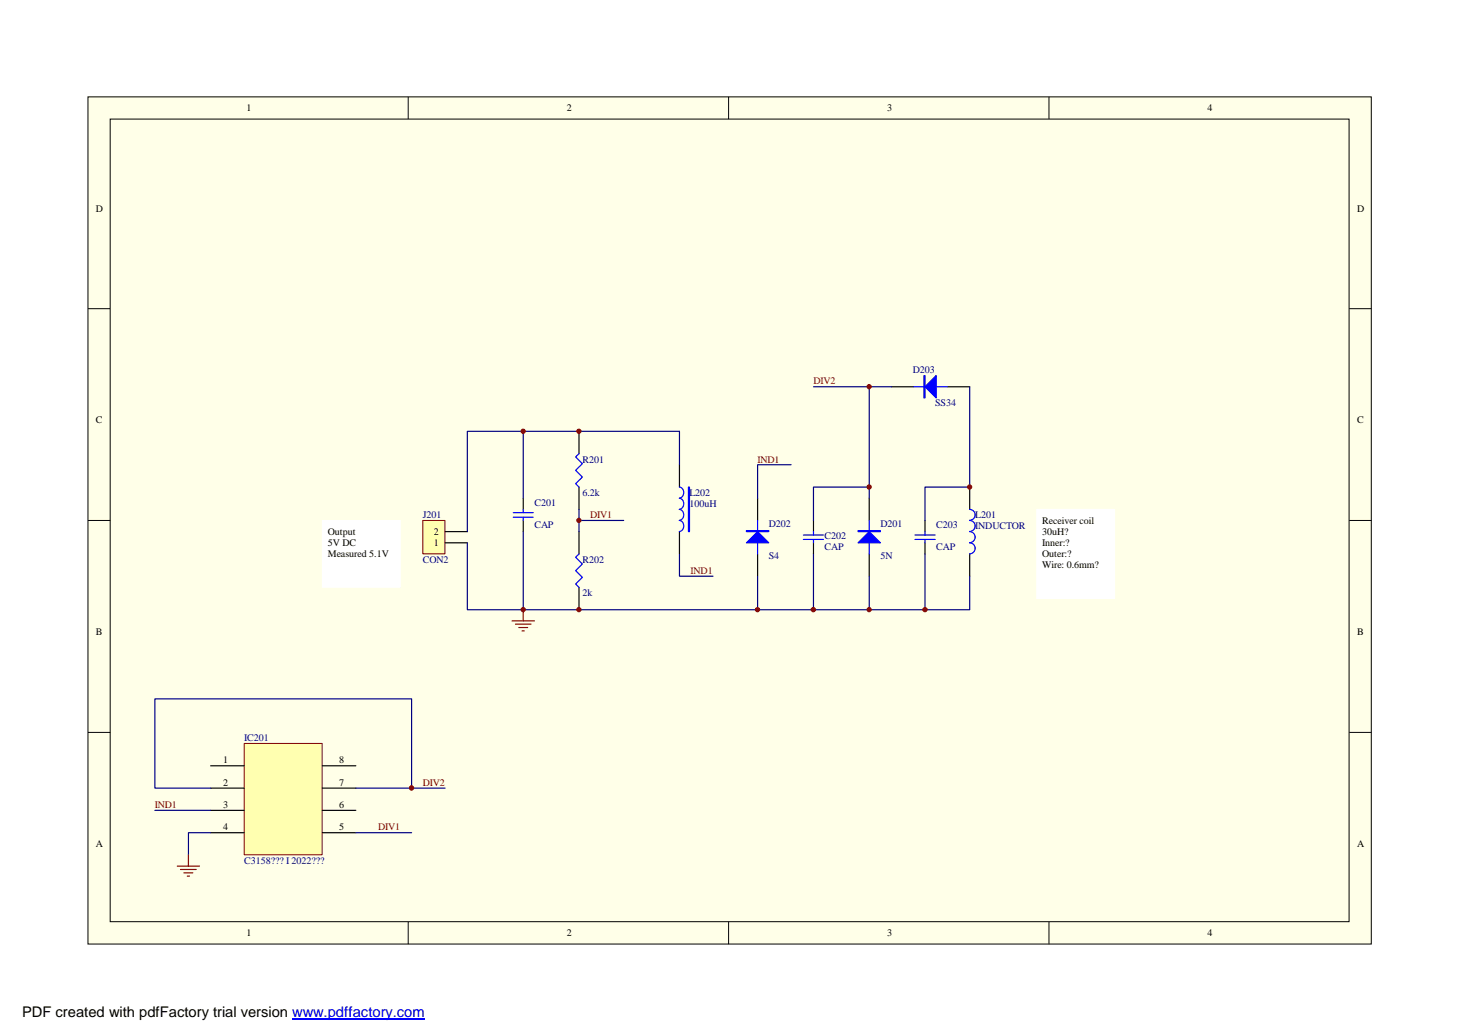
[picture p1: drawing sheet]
<svg xmlns="http://www.w3.org/2000/svg" width="420mm" height="297mm" viewBox="0 0 420 297" stroke-linecap="round" stroke-linejoin="round" font-family="sans-serif">
<path d="M25.3 27.9h369.3v243.8h-369.3z" fill="#ffffe8"/>
<g fill="none" stroke="#000" stroke-width=".29">
<path d="M25.3 27.9h369.3v243.8h-369.3zM31.7 34.3h356.5v231h-356.5zM117.5 27.9v6.4M209.7 27.9v6.4M301.9 27.9v6.4M25.3 88.8h6.4M388.3 88.8h6.4M25.3 149.8h6.4M388.3 149.8h6.4M25.3 210.8h6.4M388.3 210.8h6.4M117.5 265.3v6.5"/>
<path d="M209.7 265.3v6.5M301.9 265.3v6.5"/>
</g>
<g fill="none" stroke="#000" stroke-width=".34">
<path d="M256.6 111.3h6.4M272.6 111.3h6.5M166.6 124.1v6.5M195.5 133.8v6.4M150.6 143.4v3.2M150.6 149.8v3.2M166.6 140.2v6.4M166.6 153v6.5M195.5 153v6.5M218 143.4v6.4M218 159.5v6.3M234.1 149.8v3.2"/>
<path d="M234.1 156.2v3.3M250.1 143.4v6.4M250.1 159.5v6.3M266.2 149.8v3.2M266.2 156.2v3.3M279.1 140.2v6.4M279.1 159.5v6.3M166.6 169.1v6.4"/>
</g>
<g fill="none" stroke="#00f" stroke-width=".34">
<path d="M263 111.3h9.6M166.6 130.6l-.9 .9 1.9 2-1.9 1.9 1.9 1.9-1.9 1.9 .9 1M147.7 148.9h5.8M147.7 147.6h5.8M150.6 146.6v1M150.6 148.9v.9M166.6 159.5l-.9 .9 1.9 1.9-1.9 1.9 1.9 2-1.9 1.9 .9 1M195.5 140.2a1.63 1.63 0 0 1 1.3 1.6 1.63 1.63 0 0 1-1.3 1.6 1.65 1.65 0 0 1 1.3 1.6 1.65 1.65 0 0 1-1.3 1.6M195.5 146.6a1.6 1.6 0 0 1 1.3 1.6 1.6 1.6 0 0 1-1.3 1.6 1.65 1.65 0 0 1 1.3 1.6 1.65 1.65 0 0 1-1.3 1.6M218 149.8v9.7M231.2 155.3h5.8M231.2 154h5.8"/>
<path d="M234.1 153v1M234.1 155.3v.9M250.1 149.8v9.7M263.3 155.3h5.8M263.3 154h5.8M266.2 153v1M266.2 155.3v.9M279 146.6a1.57 1.57 0 0 1 1.6 1.6 1.57 1.57 0 0 1-1.6 1.6 1.61 1.61 0 0 1 1.6 1.6 1.61 1.61 0 0 1-1.6 1.6M279 153a1.59 1.59 0 0 1 1.6 1.6 1.59 1.59 0 0 1-1.6 1.6M279 156.2a1.59 1.59 0 0 1 1.6 1.6 1.59 1.59 0 0 1-1.6 1.6"/>
</g>
<g fill="#00f" stroke="#00f" stroke-width=".34">
<path d="M198.1 140.2h.3v12.8h-.3z" fill-rule="evenodd"/>
<path d="M246.9 152.7h6.5v.3h-6.5z" fill-rule="evenodd"/>
<path d="M246.9 156.2l3.2-3.2 3.3 3.2z" fill-rule="evenodd"/>
<path d="M214.8 152.7h6.4v.3h-6.4z" fill-rule="evenodd"/>
<path d="M214.8 156.2l3.2-3.2 3.2 3.2z" fill-rule="evenodd"/>
<path d="M265.9 108.1h.3v6.4h-.3z" fill-rule="evenodd"/>
<path d="M266.2 111.3l3.2-3.2v6.4z" fill-rule="evenodd"/>
</g>
<path d="M121.7 149.8h6.4v9.6h-6.4z" fill="#ffffb0"/>
<path d="M121.7 149.8h6.4v9.6h-6.4z" fill="none" stroke="#800000" stroke-width=".29"/>
<path d="M128.1 156.2h6.4M128.1 153h6.4" fill="none" stroke="#000" stroke-width=".34"/>
<path d="M70.3 214h22.4v32h-22.4z" fill="#ffffb0"/>
<path d="M70.3 214h22.4v32h-22.4z" fill="none" stroke="#800000" stroke-width=".29"/>
<path d="M60.6 220.4h9.7M60.6 226.9h9.7M60.6 233.2h9.7M60.6 239.7h9.7M92.8 220.4h9.6M92.8 226.9h9.6M92.8 233.2h9.6M92.8 239.7h9.6" fill="none" stroke="#000" stroke-width=".34"/>
<path d="M147.4 178.7h6.4M148.3 179.6h4.5M150.6 175.5v3.2M149.3 180.6h2.5M150.2 181.6h.7M51 249.3h6.4M51.9 250.3h4.6M52.9 251.2h2.6M53.9 252.2h.6M54.2 246.1v3.2" fill="none" stroke="#800000" stroke-width=".34"/>
<g fill="none" stroke="#000080" stroke-width=".34">
<path d="M234.1 111.3h16M256.6 111.3h-6.5v28.9M279.1 111.3v28.9h-12.9v9.6M150.6 124.1v19.3M195.5 133.8v-9.7h-61v28.9M227.7 133.8h-9.7v9.6M134.5 156.2v19.3h16.1M150.6 153v22.5M166.6 146.6v6.4M166.6 149.8h12.9M195.5 159.5v6.3h9.7M234.1 159.5v16"/>
<path d="M250.1 140.2h-16v9.6M250.1 140.2v3.2M266.2 159.5v16M218 165.8v9.7M250.1 165.8v9.7M279.1 165.8v9.7h-128.5M44.6 233.2h16M60.6 239.7h-6.4v6.4M60.6 226.9h-16v-25.7h73.8v25.7M102.4 239.7h16M102.4 226.9h25.7"/>
</g>
<g fill="#800000" stroke="#800000" stroke-width=".29">
<circle cx="279" cy="140.2" r=".62"/>
<circle cx="150.6" cy="175.5" r=".62"/>
<circle cx="150.6" cy="124.1" r=".62"/>
<circle cx="266.2" cy="175.5" r=".63"/>
<circle cx="234.1" cy="175.5" r=".63"/>
<circle cx="250.1" cy="111.3" r=".62"/>
<circle cx="250.1" cy="140.2" r=".62"/>
<circle cx="218" cy="175.5" r=".62"/>
<circle cx="250.1" cy="175.5" r=".62"/>
<circle cx="166.6" cy="149.8" r=".62"/>
<circle cx="166.6" cy="124.1" r=".62"/>
<circle cx="166.6" cy="175.5" r=".62"/>
<circle cx="118.4" cy="226.8" r=".63"/>
</g>
<path d="M92.8 149.8h22.4v19.2h-22.4z" fill="#fff"/>
<path d="M92.8 149.8h22.4v19.2h-22.4z" fill="none" stroke="#fff" stroke-width=".29"/>
<path d="M298.4 146.7h22.4v25.5h-22.4z" fill="#fff"/>
<path d="M298.3 146.6h22.5v25.6h-22.5z" fill="none" stroke="#fff" stroke-width=".29"/>
<path d="M84.1 293.4h38.2" fill="none" stroke="#00f" stroke-width=".3"/>
<text font-size="4.2" x="6.3" y="292.8">PDF created with pdfFactory trial version www.pdffactory.com</text>
<g font-size="2.9">
<text x="70.9" y="32">1</text>
<text x="163.1" y="32">2</text>
<text x="255.3" y="32">3</text>
<text x="347.5" y="32">4</text>
<text x="27.6" y="60.9">D</text>
<text x="390.5" y="60.9">D</text>
<text x="27.6" y="121.9">C</text>
<text x="390.5" y="121.9">C</text>
<text x="94.4" y="154">Output</text>
<text x="124.9" y="154">2</text>
<text x="299.9" y="150.7">Receiver coil</text>
<text x="299.9" y="154">30uH?</text>
<text x="94.4" y="157.2">5V DC</text>
<text x="94.4" y="160.4">Measured 5.1V</text>
<text x="124.9" y="157.2">1</text>
<text x="299.9" y="157.2">Inner:?</text>
<text x="299.9" y="160.4">Outer:?</text>
<text x="299.9" y="163.6">Wire: 0.6mm?</text>
<text x="27.6" y="182.8">B</text>
<text x="390.5" y="182.8">B</text>
<text x="64.2" y="219.7">1</text>
<text x="97.6" y="219.7">8</text>
<text x="64.2" y="226.2">2</text>
<text x="97.6" y="226.2">7</text>
<text x="64.2" y="232.6">3</text>
<text x="97.6" y="232.6">6</text>
<text x="64.2" y="239">4</text>
<text x="97.6" y="239">5</text>
<text x="27.6" y="243.8">A</text>
<text x="390.5" y="243.8">A</text>
<text x="70.9" y="269.5">1</text>
<text x="163.1" y="269.5">2</text>
<text x="255.3" y="269.5">3</text>
<text x="347.5" y="269.5">4</text>
</g>
<g font-size="2.9" fill="#000080">
<text x="262.7" y="107.4">D203</text>
<text x="269.1" y="116.7">SS34</text>
<text x="167.6" y="133.1">R201</text>
<text x="167.6" y="142.7">6.2k</text>
<text x="198.4" y="142.7">L202</text>
<text x="121.7" y="149.2">J201</text>
<text x="153.8" y="145.6">C201</text>
<text x="198.4" y="146">100uH</text>
<text x="280.7" y="149.2">L201</text>
<text x="153.8" y="152">CAP</text>
<text x="221.2" y="151.7">D202</text>
<text x="237.3" y="155.3">C202</text>
<text x="253.4" y="151.7">D201</text>
<text x="269.4" y="152">C203</text>
<text x="280.7" y="152.3">INDUCTOR</text>
<text x="121.7" y="162">CON2</text>
<text x="167.6" y="162">R202</text>
<text x="221.2" y="161">S4</text>
<text x="237.3" y="158.4">CAP</text>
<text x="253.4" y="161">5N</text>
<text x="269.4" y="158.4">CAP</text>
<text x="167.6" y="171.6">2k</text>
<text x="70.3" y="213.3">IC201</text>
<text x="70.3" y="248.6">C3158??? I 2022???</text>
</g>
<g font-size="2.9" fill="#800000">
<text x="234.1" y="110.6">DIV2</text>
<text x="218" y="133.1">IND1</text>
<text x="169.8" y="149.2">DIV1</text>
<text x="198.8" y="165.2">IND1</text>
<text x="121.7" y="226.2">DIV2</text>
<text x="44.6" y="232.6">IND1</text>
<text x="108.8" y="239">DIV1</text>
</g>
</svg>
